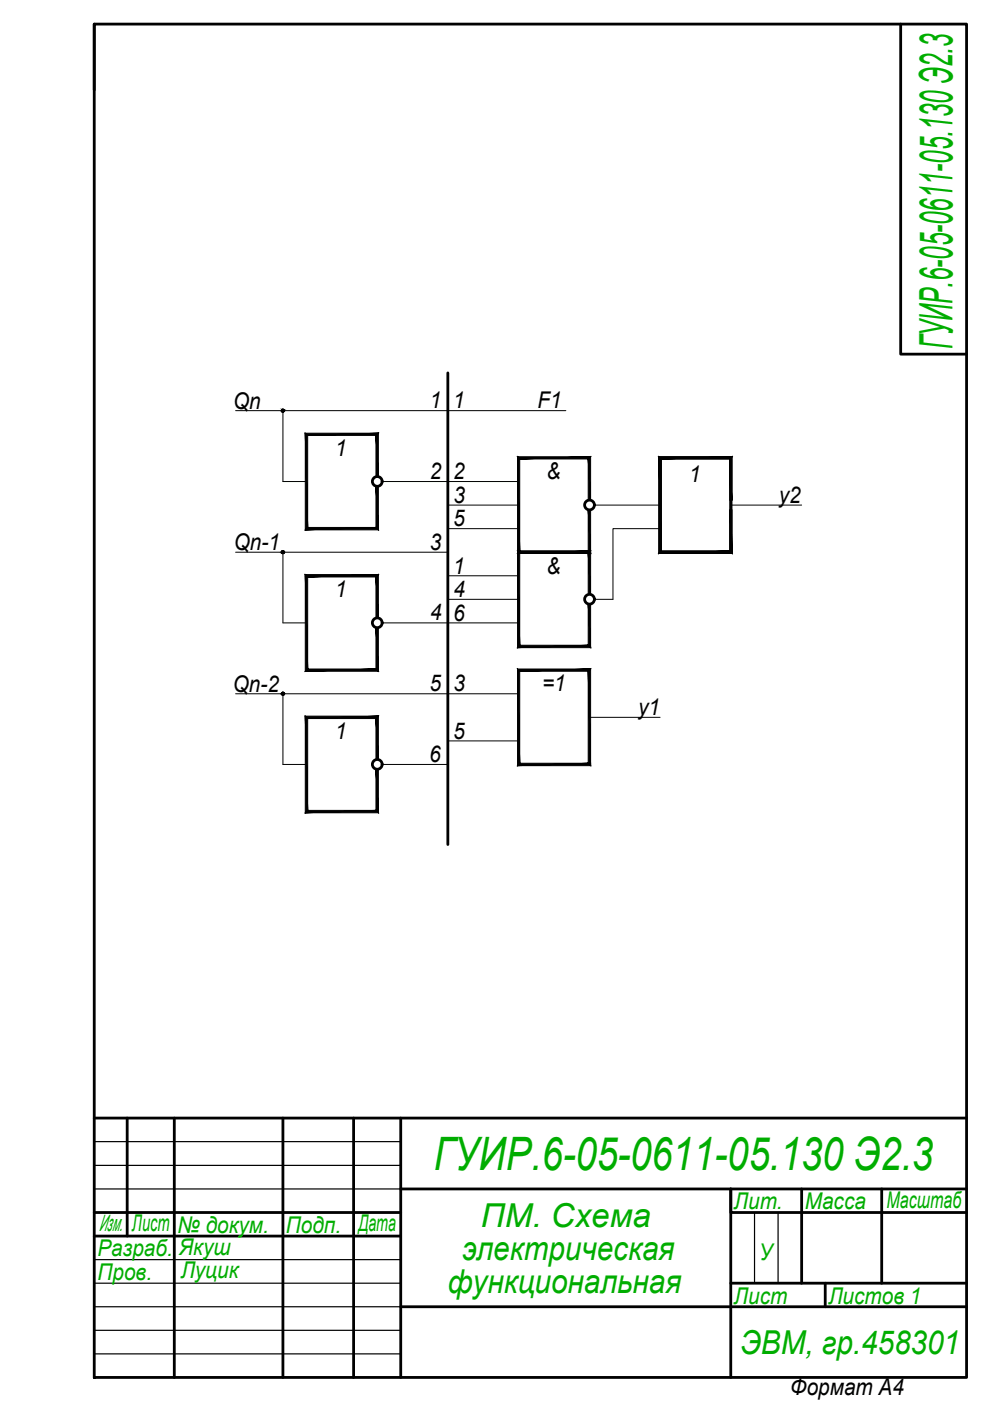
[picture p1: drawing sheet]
<svg xmlns="http://www.w3.org/2000/svg" width="210mm" height="297mm" viewBox="0 0 210 297" stroke-linecap="round" stroke-linejoin="round" font-family="sans-serif">
<!-- layer: 0 -->
<g fill="none" stroke="#000" stroke-width=".59">
<path d="M20 5.1h184.9v286.9h-184.9zM20 5.1v14M191 5.1v70h13.9M95 79.1v100M20 237.1h184.9M27 237.1v25M37 237.1v54.9M60 237.1v54.9M75 237.1v54.9M85 237.1v54.9M20 257.1h65M85 252.1h119.9"/>
<path d="M170 252.1v20M186.9 252.1v20M204.9 257.1h-50v-5v39.9M20 262.1h65M85 277.1h119.9M154.9 272.1h50M175 272.1v5"/>
<circle cx="80" cy="102.1" r="1.04"/>
<circle cx="125" cy="107.1" r="1.04"/>
<circle cx="80" cy="132" r="1.04"/>
<circle cx="125" cy="127" r="1.04"/>
<circle cx="80" cy="162.1" r="1.04"/>
</g>
<path d="M20 242h65M20 247.1h65M20 252.1h65M160 257.1v15M165 257.1v15M20 267.1h65M20 272.1h65M20 277.1h65M20 282.1h65M20 287h65" fill="none" stroke="#000" stroke-width=".25"/>
<!-- layer: small -->
<g fill="none" stroke="#000" stroke-width=".21">
<path d="M50 87.1h70M60 87.1v15h5M50 117.1h45M60 117.1v15h5M81 102.1h29M95 107.1h15M95 112.1h15M125.9 107.1h14.1M140 112.1h-10v15h-4.1M154.9 107.1h15.1M81 132.1h29M95 122.1h15"/>
<path d="M95 127.1h15M50 147.1h60M60 147.1v15h5M95 157.1h15M125 152.1h15M81 162.1h14"/>
<circle cx="60" cy="87" r=".32"/>
<circle cx="60" cy="117.1" r=".32"/>
<circle cx="60" cy="147.1" r=".32"/>
</g>
<g fill="#000" stroke="#000" stroke-width=".21">
<path d="M59.9 87.4h.2zM59.9 117.4h.2zM59.9 147.3h.2z"/>
<path d="M59.9 86.8h.2zM59.9 86.8h.2z"/>
<path d="M59.9 86.8h.2zM59.8 86.8h.3z"/>
<path d="M59.8 86.8l.4 .1zM59.8 86.9h.4z"/>
<path d="M59.8 87.4h.3zM59.8 87.4h.3z"/>
<path d="M59.8 86.9h.4zM59.8 86.9h.4z"/>
<path d="M59.8 87.3h.4zM59.8 87.3l.3 .1z"/>
<path d="M59.7 86.9h.5zM59.7 86.9h.5z"/>
<path d="M59.7 87.3h.5zM59.7 87.3h.5z"/>
<path d="M59.7 86.9l.5 .1zM59.7 86.9l.5 .1z"/>
<path d="M59.7 87h.6zM59.7 87h.6z"/>
<path d="M59.7 87.2h.5zM59.7 87.2h.5z"/>
<path d="M59.7 87.2h.5zM59.7 87.2l.5 .1z"/>
<path d="M59.7 87l.6 .1zM59.7 87l.6 .1z"/>
<path d="M59.7 87.1l.6 .1zM59.7 87.1l.6 .1z"/>
<path d="M59.7 87.2h.6zM59.7 87.2h.5z"/>
<path d="M139.7 96.8l.5 .5 15-.5zM140.2 97.3l15-.5-.5 .5zM155.2 96.8l-.5 .5 .5 20zM154.7 97.3l.5 20-.5-.5zM139.7 117.3h15.5l-.5-.5zM139.7 117.3l.5-.5h14.5zM139.7 96.8v20.5l.5-.5zM139.7 96.8l.5 .5v19.5z"/>
<path d="M59.9 116.8h.2zM59.9 116.8h.2z"/>
<path d="M59.9 116.8h.2zM59.8 116.8h.3z"/>
<path d="M59.8 116.8h.4zM59.8 116.8h.4z"/>
<path d="M59.8 117.3h.3zM59.8 117.3l.3 .1z"/>
<path d="M59.8 116.8l.4 .1zM59.7 116.9h.5z"/>
<path d="M59.8 117.3h.4zM59.8 117.3h.3z"/>
<path d="M59.7 116.9h.5zM59.7 116.9h.5z"/>
<path d="M59.7 117.3h.5zM59.7 117.3h.5z"/>
<path d="M59.7 116.9l.5 .1zM59.7 116.9l.5 .1z"/>
<path d="M59.7 117h.6zM59.7 117h.6z"/>
<path d="M59.7 117.2h.5zM59.7 117.2h.5z"/>
<path d="M59.7 117.2h.5zM59.7 117.2l.5 .1z"/>
<path d="M59.7 117l.6 .1zM59.7 117l.6 .1z"/>
<path d="M59.7 117.1h.6zM59.7 117.1h.6z"/>
<path d="M59.7 117.1h.6zM59.7 117.1l.5 .1z"/>
<path d="M59.9 146.8h.2zM59.9 146.8h.2z"/>
<path d="M59.9 146.8h.2zM59.8 146.8h.3z"/>
<path d="M59.8 146.8h.4zM59.8 146.8h.4z"/>
<path d="M59.8 147.3h.3zM59.8 147.3h.3z"/>
<path d="M59.8 146.8l.4 .1zM59.8 146.8l.4 .1z"/>
<path d="M59.8 147.3h.4zM59.8 147.3h.3z"/>
<path d="M59.7 146.9h.5zM59.7 146.9h.5z"/>
<path d="M59.7 147.3h.5zM59.7 147.3h.5z"/>
<path d="M59.7 146.9l.5 .1zM59.7 146.9l.5 .1z"/>
<path d="M59.7 147h.6zM59.7 147h.6z"/>
<path d="M59.7 147.2h.5zM59.7 147.2h.5z"/>
<path d="M59.7 147.2h.5zM59.7 147.2l.5 .1z"/>
<path d="M59.7 147l.6 .1zM59.7 147l.6 .1z"/>
<path d="M59.7 147.1h.6zM59.7 147.1h.6z"/>
<path d="M59.7 147.1h.6zM59.7 147.1l.5 .1z"/>
</g>
<!-- layer: 0 -->
<g fill="#000" stroke="#000" stroke-width=".21">
<path d="M79.7 103.1l.5 9.2v-9.2zM79.7 103.1l.5 9.2-.5-.5zM64.7 112.3h15.5l-.5-.5zM64.7 112.3l.5-.5h14.5zM64.7 91.8v20.5l.5-.5zM64.7 91.8l.5 .5v19.5zM64.7 91.8l.5 .5 15-.5zM65.2 92.3l15-.5-.5 .5zM79.7 92.3l.5 8.8v-9.3zM79.7 92.3l.5 8.8h-.5z"/>
<path d="M124.7 108.1l.5 9.2v-9.2zM124.7 108.1l.5 9.2-.5-.5zM109.7 117.3h15.5l-.5-.5zM110.2 116.8h14.5l-15 .5zM109.7 96.8v20.5l.5-.5zM109.7 96.8l.5 .5v19.5zM109.7 96.8l.5 .5 15-.5zM110.2 97.3l15-.5-.5 .5zM124.7 97.3l.5 8.8v-9.3zM124.7 97.3l.5 8.8h-.5z"/>
<path d="M154.7 108.1l.5 9.2v-9.2zM154.7 108.1l.5 9.2-.5-.5zM139.7 117.3h15.5l-.5-.5zM139.7 117.3l.5-.5h14.5zM139.7 96.8v20.5l.5-.5zM139.7 96.8l.5 .5v19.5zM139.7 96.8l.5 .5 15-.5zM140.2 97.3l15-.5-.5 .5zM155.2 96.8l-.5 .5 .5 8.8zM154.7 97.3l.5 8.8h-.5z"/>
<path d="M79.7 133.1l.5 9.2v-9.2zM79.7 133.1l.5 9.2-.5-.5zM64.7 142.3h15.5l-.5-.5zM64.7 142.3l.5-.5h14.5zM64.7 121.8v20.5l.5-.5zM64.7 121.8l.5 .5v19.5zM64.7 121.8l.5 .5 15-.5zM65.2 122.3l15-.5-.5 .5zM80.2 121.8l-.5 .5 .5 8.7zM79.7 122.3l.5 8.7h-.5z"/>
<path d="M124.7 128.1l.5 9.2v-9.2zM124.7 128.1l.5 9.2-.5-.5zM109.7 137.3h15.5l-.5-.5zM110.2 136.8h14.5l-15 .5zM109.7 116.8v20.5l.5-.5zM109.7 116.8l.5 .5v19.5zM109.7 116.8l.5 .5 15-.5zM110.2 117.3l15-.5-.5 .5zM125.2 116.8l-.5 .5 .5 8.8zM124.7 117.3l.5 8.8h-.5z"/>
<path d="M109.7 141.8l.5 .5 15-.5zM110.2 142.3l15-.5-.5 .5zM124.7 142.3l.5 20v-20.5zM124.7 142.3l.5 20-.5-.5zM109.7 162.3h15.5l-.5-.5zM110.2 161.8h14.5l-15 .5zM109.7 141.8v20.5l.5-.5zM109.7 141.8l.5 .5v19.5z"/>
<path d="M79.7 163.1l.5 9.2v-9.2zM79.7 163.1l.5 9.2-.5-.5zM64.7 172.3h15.5l-.5-.5zM64.7 172.3l.5-.5h14.5zM64.7 151.8v20.5l.5-.5zM64.7 151.8l.5 .5v19.5zM64.7 151.8l.5 .5 15-.5zM65.2 152.3l15-.5-.5 .5zM80.2 151.8l-.5 .5 .5 8.8zM79.7 152.3l.5 8.8h-.5z"/>
</g>
<g font-size="9.8" fill="#00ad00">
<text x="202" y="74.1" transform="rotate(-90 202 74.1)">ГУИР.6-05-0611-05.130 Э2.3</text>
<text x="91.9" y="248.1">ГУИР.6-05-0611-05.130 Э2.3</text>
</g>
<g font-size="7" fill="#00ad00">
<text x="102" y="260.1">ПМ. Схема</text>
<text x="98" y="267.1">электрическая</text>
<text x="95" y="274.1">функциональная</text>
<text x="157" y="287">ЭВМ, гр.458301</text>
</g>
<g font-size="4.9">
<text x="49.4" y="86.6">Qn</text>
<text x="91.1" y="86.6">1</text>
<text x="96.1" y="86.6">1</text>
<text x="114" y="86.6">F1</text>
<text x="71.1" y="96.6">1</text>
<text x="91.1" y="101.6">2</text>
<text x="96.1" y="101.6">2</text>
<text x="115.9" y="101.6">&amp;</text>
<text x="96.1" y="106.6">3</text>
<text x="146.1" y="102.1">1</text>
<text x="165.1" y="106.6">y2</text>
<text x="96.1" y="111.6">5</text>
<text x="49.6" y="116.7">Qn-1</text>
<text x="91.1" y="116.6">3</text>
<text x="96.1" y="121.6">1</text>
<text x="115.9" y="121.7">&amp;</text>
<text x="71.1" y="126.6">1</text>
<text x="91.2" y="131.6">4</text>
<text x="96.1" y="131.6">6</text>
<text x="96.2" y="126.6">4</text>
<text x="49.4" y="146.6">Qn-2</text>
<text x="91.1" y="146.6">5</text>
<text x="96.1" y="146.6">3</text>
<text x="114.9" y="146.6">=1</text>
<text x="135.3" y="151.6">y1</text>
<text x="71.1" y="156.6">1</text>
<text x="91" y="161.6">6</text>
<text x="96.1" y="156.6">5</text>
<text x="167.6" y="295.8">Формат А4</text>
</g>
<g font-size="4.9" fill="#00ad00">
<text x="155.6" y="256.4">Лит.</text>
<text x="170.6" y="256.4">Масса</text>
<text x="188" y="256.1">Масштаб</text>
<text x="21" y="261.1">Изм.</text>
<text x="28" y="261.1">Лист</text>
<text x="37.6" y="261.4">№ докум.</text>
<text x="60.6" y="261.4">Подп.</text>
<text x="76" y="261.1">Дата</text>
<text x="20.7" y="266.3">Разраб.</text>
<text x="38" y="266.1">Якуш</text>
<text x="161" y="267.1">У</text>
<text x="20.7" y="271.3">Пров.</text>
<text x="38.3" y="271">Луцик</text>
<text x="155.6" y="276.4">Лист</text>
<text x="175.6" y="276.4">Листов 1</text>
</g>
</svg>
